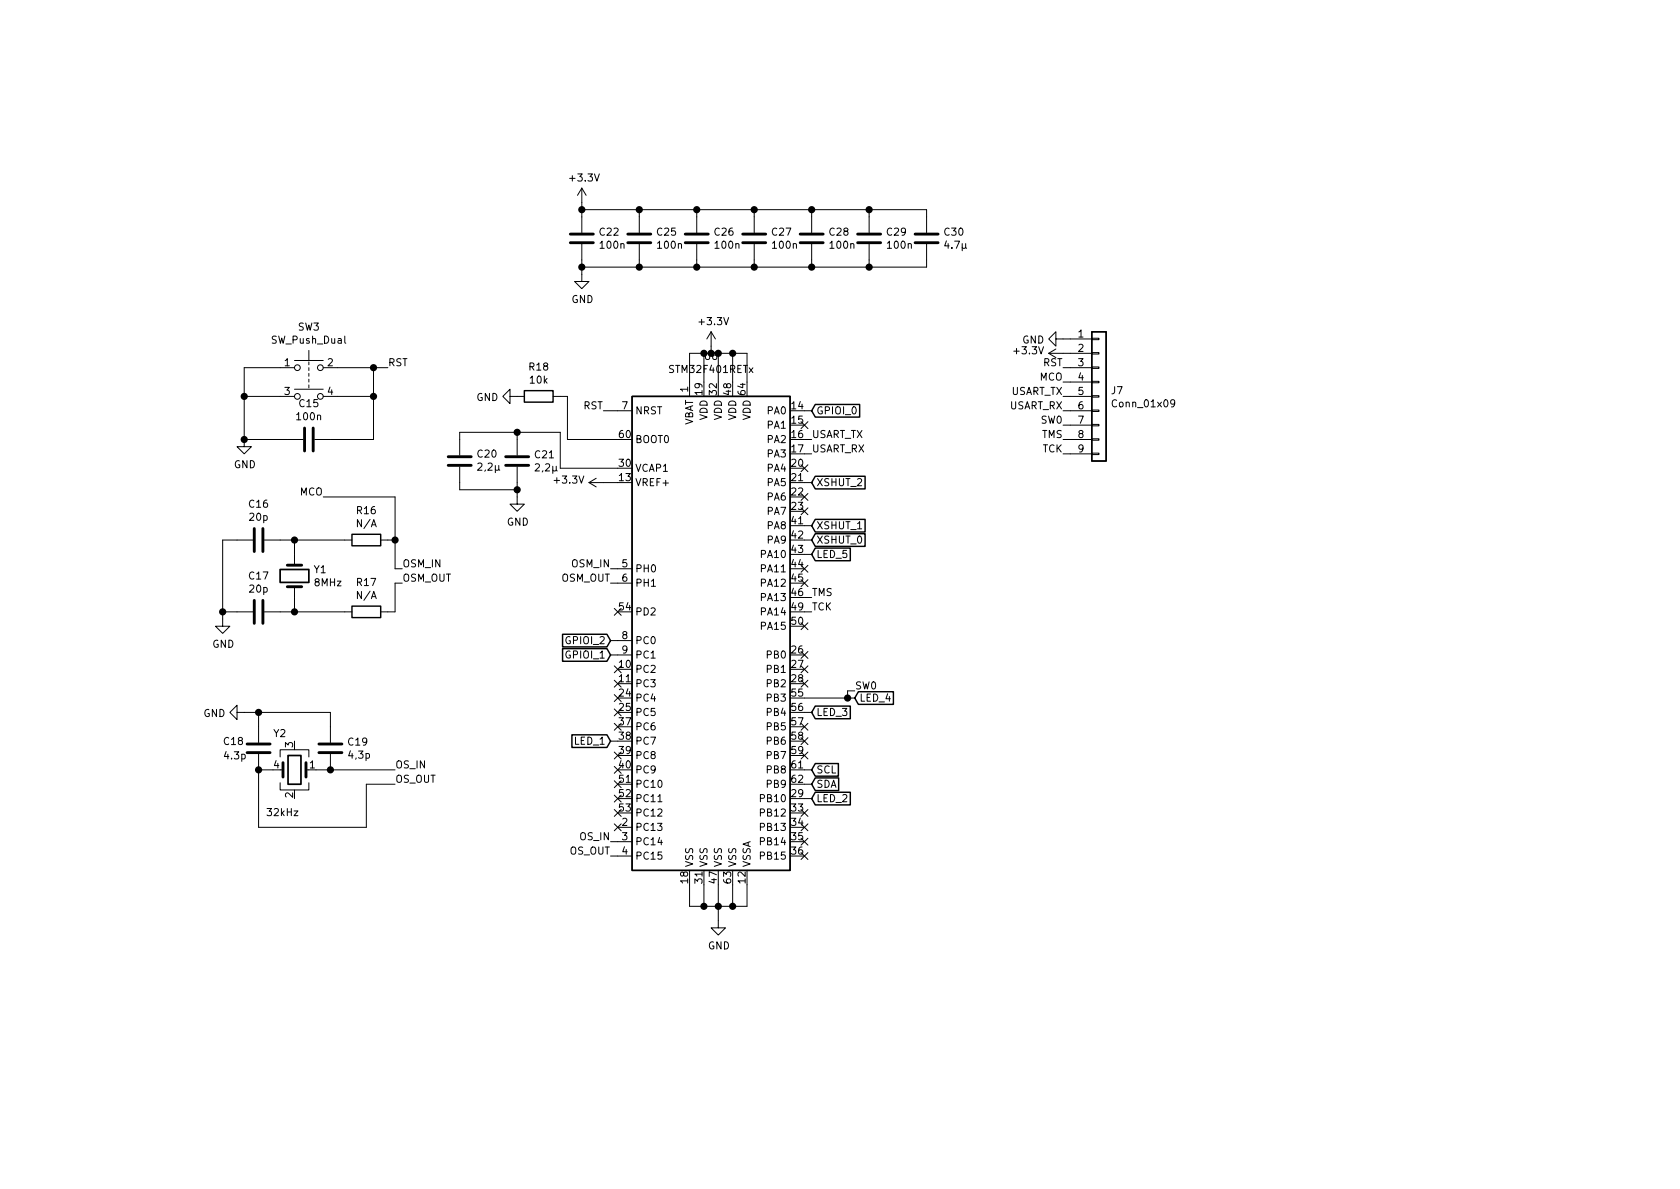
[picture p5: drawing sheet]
EESchema Schematic File Version 4
EELAYER 30 0
EELAYER END
$Descr A4 11693 8268
encoding utf-8
Sheet 5 5
Title ""
Date ""
Rev ""
Comp ""
Comment1 ""
Comment2 ""
Comment3 ""
Comment4 ""
$EndDescr
$Comp
L MCU_ST_STM32F4:STM32F401RETx U6
U 1 1
P 5000 4350
F 0 "U6" H 4950 6231 50  0000 C CNN
F 1 "STM32F401RETx" H 4950 6140 50  0000 C CNN
F 2 "Package_QFP:LQFP-64_10x10mm_P0.5mm" H 4400 2650 50  0001 R CNN
F 3 "http://www.st.com/st-web-ui/static/active/en/resource/technical/document/datasheet/DM00102166.pdf" H 5000 4350 50  0001 C CNN
	1    5000 4350
	1    0    0    -1  
$EndComp
$Comp
L power:GND #PWR0163
U 1 1
P 5000 6400
F 0 "#PWR0163" H 5000 6150 50  0001 C CNN
F 1 "GND" H 5005 6227 50  0000 C CNN
F 2 "" H 5000 6400 50  0001 C CNN
F 3 "" H 5000 6400 50  0001 C CNN
	1    5000 6400
	1    0    0    -1  
$EndComp
Wire Wire Line
	5200 6150 5200 6300
Wire Wire Line
	5200 6300 5100 6300
Wire Wire Line
	5000 6300 5000 6400
Wire Wire Line
	5100 6150 5100 6300
Connection ~ 5100 6300
Wire Wire Line
	5100 6300 5000 6300
Wire Wire Line
	5000 6150 5000 6300
Connection ~ 5000 6300
Wire Wire Line
	4900 6150 4900 6300
Wire Wire Line
	4900 6300 5000 6300
Wire Wire Line
	4800 6150 4800 6300
Wire Wire Line
	4800 6300 4900 6300
Connection ~ 4900 6300
Text GLabel 5650 5450 2    50   Input ~ 0
SDA
Text GLabel 5650 5350 2    50   Input ~ 0
SCL
Wire Wire Line
	5650 5350 5600 5350
Wire Wire Line
	5600 5450 5650 5450
$Comp
L Switch:SW_Push_Dual SW3
U 1 1
P 2150 2550
F 0 "SW3" H 2150 2835 50  0000 C CNN
F 1 "SW_Push_Dual" H 2150 2744 50  0000 C CNN
F 2 "" H 2150 2750 50  0001 C CNN
F 3 "~" H 2150 2750 50  0001 C CNN
	1    2150 2550
	1    0    0    -1  
$EndComp
Wire Wire Line
	2350 2550 2600 2550
Wire Wire Line
	2350 2750 2600 2750
Wire Wire Line
	1950 2550 1700 2550
Wire Wire Line
	1950 2750 1700 2750
$Comp
L Device:C C15
U 1 1
P 2150 3050
F 0 "C15" V 1898 3050 50  0000 C CNN
F 1 "100n" V 1989 3050 50  0000 C CNN
F 2 "Capacitor_SMD:C_0805_2012Metric_Pad1.18x1.45mm_HandSolder" H 2188 2900 50  0001 C CNN
F 3 "~" H 2150 3050 50  0001 C CNN
	1    2150 3050
	0    1    1    0   
$EndComp
Wire Wire Line
	1700 2550 1700 2750
Wire Wire Line
	1700 2750 1700 3050
Wire Wire Line
	1700 3050 2000 3050
Connection ~ 1700 2750
Wire Wire Line
	2300 3050 2600 3050
Wire Wire Line
	2600 3050 2600 2750
Wire Wire Line
	2600 2750 2600 2550
Connection ~ 2600 2750
Wire Wire Line
	2600 2550 2700 2550
Connection ~ 2600 2550
Text Label 2700 2550 0    50   ~ 0
RST
$Comp
L power:GND #PWR0164
U 1 1
P 1700 3050
F 0 "#PWR0164" H 1700 2800 50  0001 C CNN
F 1 "GND" H 1705 2877 50  0000 C CNN
F 2 "" H 1700 3050 50  0001 C CNN
F 3 "" H 1700 3050 50  0001 C CNN
	1    1700 3050
	1    0    0    -1  
$EndComp
Connection ~ 1700 3050
Wire Wire Line
	4300 2850 4200 2850
Text Label 4200 2850 2    50   ~ 0
RST
$Comp
L Device:Crystal Y1
U 1 1
P 2050 4000
F 0 "Y1" V 2004 4131 50  0000 L CNN
F 1 "8MHz" V 2095 4131 50  0000 L CNN
F 2 "" H 2050 4000 50  0001 C CNN
F 3 "~" H 2050 4000 50  0001 C CNN
	1    2050 4000
	0    1    1    0   
$EndComp
$Comp
L Device:C C16
U 1 1
P 1800 3750
F 0 "C16" V 1548 3750 50  0000 C CNN
F 1 "20p" V 1639 3750 50  0000 C CNN
F 2 "Capacitor_SMD:C_0805_2012Metric_Pad1.18x1.45mm_HandSolder" H 1838 3600 50  0001 C CNN
F 3 "~" H 1800 3750 50  0001 C CNN
	1    1800 3750
	0    1    1    0   
$EndComp
$Comp
L Device:C C17
U 1 1
P 1800 4250
F 0 "C17" V 1548 4250 50  0000 C CNN
F 1 "20p" V 1639 4250 50  0000 C CNN
F 2 "Capacitor_SMD:C_0805_2012Metric_Pad1.18x1.45mm_HandSolder" H 1838 4100 50  0001 C CNN
F 3 "~" H 1800 4250 50  0001 C CNN
	1    1800 4250
	0    1    1    0   
$EndComp
Wire Wire Line
	1950 3750 2050 3750
Wire Wire Line
	2050 3750 2050 3850
Wire Wire Line
	2050 4150 2050 4250
Wire Wire Line
	2050 4250 1950 4250
$Comp
L power:GND #PWR0165
U 1 1
P 1550 4300
F 0 "#PWR0165" H 1550 4050 50  0001 C CNN
F 1 "GND" H 1555 4127 50  0000 C CNN
F 2 "" H 1550 4300 50  0001 C CNN
F 3 "" H 1550 4300 50  0001 C CNN
	1    1550 4300
	1    0    0    -1  
$EndComp
Wire Wire Line
	1650 4250 1550 4250
Wire Wire Line
	1550 4250 1550 4300
Wire Wire Line
	1650 3750 1550 3750
Wire Wire Line
	1550 3750 1550 4250
Connection ~ 1550 4250
$Comp
L Device:R R16
U 1 1
P 2550 3750
F 0 "R16" V 2343 3750 50  0000 C CNN
F 1 "N/A" V 2434 3750 50  0000 C CNN
F 2 "Resistor_SMD:R_0603_1608Metric_Pad0.98x0.95mm_HandSolder" V 2480 3750 50  0001 C CNN
F 3 "~" H 2550 3750 50  0001 C CNN
	1    2550 3750
	0    1    1    0   
$EndComp
$Comp
L Device:R R17
U 1 1
P 2550 4250
F 0 "R17" V 2343 4250 50  0000 C CNN
F 1 "N/A" V 2434 4250 50  0000 C CNN
F 2 "Resistor_SMD:R_0603_1608Metric_Pad0.98x0.95mm_HandSolder" V 2480 4250 50  0001 C CNN
F 3 "~" H 2550 4250 50  0001 C CNN
	1    2550 4250
	0    1    1    0   
$EndComp
Wire Wire Line
	2400 3750 2050 3750
Connection ~ 2050 3750
Wire Wire Line
	2400 4250 2050 4250
Connection ~ 2050 4250
Wire Wire Line
	2700 4250 2750 4250
Wire Wire Line
	2750 4250 2750 4050
Wire Wire Line
	2750 3950 2750 3750
Wire Wire Line
	2750 3750 2700 3750
Wire Wire Line
	7450 2350 7400 2350
$Comp
L power:GND #PWR0170
U 1 1
P 7400 2350
F 0 "#PWR0170" H 7400 2100 50  0001 C CNN
F 1 "GND" V 7405 2222 50  0000 R CNN
F 2 "" H 7400 2350 50  0001 C CNN
F 3 "" H 7400 2350 50  0001 C CNN
	1    7400 2350
	0    1    1    0   
$EndComp
$Comp
L power:+3.3V #PWR0171
U 1 1
P 7400 2450
F 0 "#PWR0171" H 7400 2300 50  0001 C CNN
F 1 "+3.3V" V 7415 2578 50  0000 L CNN
F 2 "" H 7400 2450 50  0001 C CNN
F 3 "" H 7400 2450 50  0001 C CNN
	1    7400 2450
	0    -1   -1   0   
$EndComp
Wire Wire Line
	7400 2450 7450 2450
Wire Wire Line
	7450 2550 7400 2550
Wire Wire Line
	7450 2650 7400 2650
Wire Wire Line
	7450 2750 7400 2750
Wire Wire Line
	7450 2850 7400 2850
Wire Wire Line
	7450 2950 7400 2950
Wire Wire Line
	7450 3050 7400 3050
Text Label 7400 2550 2    50   ~ 0
RST
Text Label 7400 2650 2    50   ~ 0
MCO
Text Label 7400 2950 2    50   ~ 0
SW0
$Comp
L Connector_Generic:Conn_01x09 J7
U 1 1
P 7650 2750
F 0 "J7" H 7730 2792 50  0000 L CNN
F 1 "Conn_01x09" H 7730 2701 50  0000 L CNN
F 2 "Connector_PinHeader_2.54mm:PinHeader_1x09_P2.54mm_Vertical" H 7650 2750 50  0001 C CNN
F 3 "~" H 7650 2750 50  0001 C CNN
	1    7650 2750
	1    0    0    -1  
$EndComp
Wire Wire Line
	7450 3150 7400 3150
Text Label 7400 3050 2    50   ~ 0
TMS
Text Label 7400 3150 2    50   ~ 0
TCK
Text Label 2250 3450 2    50   ~ 0
MCO
Wire Wire Line
	2250 3450 2750 3450
Wire Wire Line
	2750 3450 2750 3750
Connection ~ 2750 3750
Text Label 5950 4800 0    50   ~ 0
SW0
Wire Wire Line
	5600 4150 5650 4150
Wire Wire Line
	5600 4250 5650 4250
Text Label 5650 4150 0    50   ~ 0
TMS
Text Label 5650 4250 0    50   ~ 0
TCK
Wire Wire Line
	5600 3050 5650 3050
Wire Wire Line
	5600 3150 5650 3150
Text Label 5650 3050 0    50   ~ 0
USART_TX
Text Label 5650 3150 0    50   ~ 0
USART_RX
Wire Wire Line
	2750 5450 2550 5450
Wire Wire Line
	2550 5450 2550 5750
Wire Wire Line
	2550 5750 1800 5750
Wire Wire Line
	1800 5750 1800 5350
$Comp
L Device:C C19
U 1 1
P 2300 5200
F 0 "C19" H 2415 5246 50  0000 L CNN
F 1 "4,3p" H 2415 5155 50  0000 L CNN
F 2 "Capacitor_SMD:C_0805_2012Metric_Pad1.18x1.45mm_HandSolder" H 2338 5050 50  0001 C CNN
F 3 "~" H 2300 5200 50  0001 C CNN
	1    2300 5200
	1    0    0    -1  
$EndComp
Connection ~ 2300 5350
Wire Wire Line
	2300 5350 2750 5350
$Comp
L Device:C C18
U 1 1
P 1800 5200
F 0 "C18" H 1550 5250 50  0000 L CNN
F 1 "4.3p" H 1550 5150 50  0000 L CNN
F 2 "Capacitor_SMD:C_0805_2012Metric_Pad1.18x1.45mm_HandSolder" H 1838 5050 50  0001 C CNN
F 3 "~" H 1800 5200 50  0001 C CNN
	1    1800 5200
	1    0    0    -1  
$EndComp
Connection ~ 1800 5350
$Comp
L power:GND #PWR0172
U 1 1
P 1700 4950
F 0 "#PWR0172" H 1700 4700 50  0001 C CNN
F 1 "GND" V 1705 4822 50  0000 R CNN
F 2 "" H 1700 4950 50  0001 C CNN
F 3 "" H 1700 4950 50  0001 C CNN
	1    1700 4950
	0    1    1    0   
$EndComp
Wire Wire Line
	1700 4950 1800 4950
Wire Wire Line
	1800 4950 1800 5050
Wire Wire Line
	1800 4950 2300 4950
Wire Wire Line
	2300 4950 2300 5050
Connection ~ 1800 4950
Text Label 7400 2750 2    50   ~ 0
USART_TX
Text Label 7400 2850 2    50   ~ 0
USART_RX
Text GLabel 4250 5150 0    50   Input ~ 0
LED_1
Text GLabel 5650 5550 2    50   Input ~ 0
LED_2
Wire Wire Line
	5650 5550 5600 5550
Text GLabel 5650 4950 2    50   Input ~ 0
LED_3
Text GLabel 5950 4850 2    50   Input ~ 0
LED_4
Wire Wire Line
	5950 4800 5900 4800
Wire Wire Line
	5900 4800 5900 4850
Wire Wire Line
	5600 4850 5900 4850
Wire Wire Line
	5950 4850 5900 4850
Connection ~ 5900 4850
Wire Wire Line
	5650 4950 5600 4950
Text GLabel 5650 3850 2    50   Input ~ 0
LED_5
Wire Wire Line
	5650 3850 5600 3850
Text GLabel 5650 3750 2    50   Input ~ 0
XSHUT_0
Wire Wire Line
	5650 3750 5600 3750
Text GLabel 5650 3650 2    50   Input ~ 0
XSHUT_1
Text GLabel 5650 3350 2    50   Input ~ 0
XSHUT_2
Wire Wire Line
	5650 3350 5600 3350
Wire Wire Line
	5600 3650 5650 3650
Text GLabel 5650 2850 2    50   Input ~ 0
GPIOI_0
Wire Wire Line
	5650 2850 5600 2850
Text GLabel 4250 4550 0    50   Input ~ 0
GPIOI_1
Wire Wire Line
	4250 4550 4300 4550
Text GLabel 4250 4450 0    50   Input ~ 0
GPIOI_2
Wire Wire Line
	4250 4450 4300 4450
NoConn ~ 5600 5250
NoConn ~ 5600 5150
NoConn ~ 5600 5050
NoConn ~ 5600 4750
NoConn ~ 5600 4650
NoConn ~ 5600 4550
NoConn ~ 5600 4350
NoConn ~ 5600 4050
NoConn ~ 5600 3950
NoConn ~ 5600 3550
NoConn ~ 5600 3450
NoConn ~ 5600 3250
NoConn ~ 5600 2950
NoConn ~ 4300 4250
NoConn ~ 4300 4650
NoConn ~ 4300 4750
NoConn ~ 4300 4850
NoConn ~ 4300 4950
NoConn ~ 4300 5050
NoConn ~ 4300 5250
NoConn ~ 4300 5350
NoConn ~ 4300 5450
NoConn ~ 4300 5550
NoConn ~ 4300 5650
NoConn ~ 4300 5750
NoConn ~ 5600 5950
NoConn ~ 5600 5850
NoConn ~ 5600 5750
NoConn ~ 5600 5650
$Comp
L Device:R R18
U 1 1
P 3750 2750
F 0 "R18" V 3543 2750 50  0000 C CNN
F 1 "10k" V 3634 2750 50  0000 C CNN
F 2 "Resistor_SMD:R_0805_2012Metric_Pad1.20x1.40mm_HandSolder" V 3680 2750 50  0001 C CNN
F 3 "~" H 3750 2750 50  0001 C CNN
	1    3750 2750
	0    1    1    0   
$EndComp
Wire Wire Line
	4300 3050 3950 3050
$Comp
L power:GND #PWR0173
U 1 1
P 3600 2750
F 0 "#PWR0173" H 3600 2500 50  0001 C CNN
F 1 "GND" V 3605 2622 50  0000 R CNN
F 2 "" H 3600 2750 50  0001 C CNN
F 3 "" H 3600 2750 50  0001 C CNN
	1    3600 2750
	0    1    1    0   
$EndComp
Wire Wire Line
	4250 5150 4300 5150
$Comp
L Device:C C22
U 1 1
P 4050 1650
F 0 "C22" H 4165 1696 50  0000 L CNN
F 1 "100n" H 4165 1605 50  0000 L CNN
F 2 "Capacitor_SMD:C_0805_2012Metric_Pad1.18x1.45mm_HandSolder" H 4088 1500 50  0001 C CNN
F 3 "~" H 4050 1650 50  0001 C CNN
	1    4050 1650
	1    0    0    -1  
$EndComp
$Comp
L power:GND #PWR0162
U 1 1
P 4050 1900
F 0 "#PWR0162" H 4050 1650 50  0001 C CNN
F 1 "GND" H 4055 1727 50  0000 C CNN
F 2 "" H 4050 1900 50  0001 C CNN
F 3 "" H 4050 1900 50  0001 C CNN
	1    4050 1900
	1    0    0    -1  
$EndComp
$Comp
L power:+3.3V #PWR0166
U 1 1
P 4050 1400
F 0 "#PWR0166" H 4050 1250 50  0001 C CNN
F 1 "+3.3V" H 4065 1573 50  0000 C CNN
F 2 "" H 4050 1400 50  0001 C CNN
F 3 "" H 4050 1400 50  0001 C CNN
	1    4050 1400
	1    0    0    -1  
$EndComp
$Comp
L Device:C C25
U 1 1
P 4450 1650
F 0 "C25" H 4565 1696 50  0000 L CNN
F 1 "100n" H 4565 1605 50  0000 L CNN
F 2 "Capacitor_SMD:C_0805_2012Metric_Pad1.18x1.45mm_HandSolder" H 4488 1500 50  0001 C CNN
F 3 "~" H 4450 1650 50  0001 C CNN
	1    4450 1650
	1    0    0    -1  
$EndComp
$Comp
L Device:C C26
U 1 1
P 4850 1650
F 0 "C26" H 4965 1696 50  0000 L CNN
F 1 "100n" H 4965 1605 50  0000 L CNN
F 2 "Capacitor_SMD:C_0805_2012Metric_Pad1.18x1.45mm_HandSolder" H 4888 1500 50  0001 C CNN
F 3 "~" H 4850 1650 50  0001 C CNN
	1    4850 1650
	1    0    0    -1  
$EndComp
$Comp
L Device:C C27
U 1 1
P 5250 1650
F 0 "C27" H 5365 1696 50  0000 L CNN
F 1 "100n" H 5365 1605 50  0000 L CNN
F 2 "Capacitor_SMD:C_0805_2012Metric_Pad1.18x1.45mm_HandSolder" H 5288 1500 50  0001 C CNN
F 3 "~" H 5250 1650 50  0001 C CNN
	1    5250 1650
	1    0    0    -1  
$EndComp
Wire Wire Line
	4450 1800 4450 1850
Wire Wire Line
	4850 1800 4850 1850
Wire Wire Line
	5250 1800 5250 1850
Wire Wire Line
	4450 1500 4450 1450
Wire Wire Line
	4850 1500 4850 1450
Wire Wire Line
	5250 1500 5250 1450
Wire Wire Line
	4050 1800 4050 1850
Wire Wire Line
	4050 1400 4050 1450
Wire Wire Line
	4050 1850 4450 1850
Connection ~ 4050 1850
Wire Wire Line
	4050 1850 4050 1900
Wire Wire Line
	4450 1850 4850 1850
Connection ~ 4450 1850
Wire Wire Line
	4450 1450 4850 1450
Connection ~ 4450 1450
Wire Wire Line
	4050 1450 4450 1450
Connection ~ 4050 1450
Wire Wire Line
	4050 1450 4050 1500
Wire Wire Line
	4850 1450 5250 1450
Connection ~ 4850 1450
Wire Wire Line
	4850 1850 5250 1850
Connection ~ 4850 1850
$Comp
L power:+3.3V #PWR0167
U 1 1
P 4200 3350
F 0 "#PWR0167" H 4200 3200 50  0001 C CNN
F 1 "+3.3V" V 4215 3478 50  0000 L CNN
F 2 "" H 4200 3350 50  0001 C CNN
F 3 "" H 4200 3350 50  0001 C CNN
	1    4200 3350
	0    -1   -1   0   
$EndComp
Wire Wire Line
	4300 3950 4250 3950
Wire Wire Line
	4300 4050 4250 4050
Text Label 2800 3950 0    50   ~ 0
OSM_IN
Text Label 2800 4050 0    50   ~ 0
OSM_OUT
Text Label 4250 3950 2    50   ~ 0
OSM_IN
Text Label 4250 4050 2    50   ~ 0
OSM_OUT
$Comp
L Device:C C20
U 1 1
P 3200 3200
F 0 "C20" H 3085 3154 50  0000 R CNN
F 1 "2,2µ" H 3085 3245 50  0000 R CNN
F 2 "Capacitor_SMD:C_0805_2012Metric_Pad1.18x1.45mm_HandSolder" H 3238 3050 50  0001 C CNN
F 3 "~" H 3200 3200 50  0001 C CNN
	1    3200 3200
	-1   0    0    1   
$EndComp
Wire Wire Line
	2200 5350 2300 5350
Wire Wire Line
	1800 5350 1900 5350
$Comp
L Device:Crystal_GND23 Y2
U 1 1
P 2050 5350
F 0 "Y2" H 2200 5100 50  0000 R CNN
F 1 "32kHz" H 2250 5650 50  0000 R CNN
F 2 "" H 2050 5350 50  0001 C CNN
F 3 "~" H 2050 5350 50  0001 C CNN
	1    2050 5350
	-1   0    0    1   
$EndComp
Wire Wire Line
	2750 4050 2800 4050
Wire Wire Line
	2750 3950 2800 3950
Text Label 2750 5350 0    50   ~ 0
OS_IN
Text Label 2750 5450 0    50   ~ 0
OS_OUT
Text Label 4250 5850 2    50   ~ 0
OS_IN
Text Label 4250 5950 2    50   ~ 0
OS_OUT
Wire Wire Line
	4250 5950 4300 5950
Wire Wire Line
	4300 5850 4250 5850
$Comp
L Device:C C21
U 1 1
P 3600 3200
F 0 "C21" H 3715 3246 50  0000 L CNN
F 1 "2,2µ" H 3715 3155 50  0000 L CNN
F 2 "Capacitor_SMD:C_0805_2012Metric_Pad1.18x1.45mm_HandSolder" H 3638 3050 50  0001 C CNN
F 3 "~" H 3600 3200 50  0001 C CNN
	1    3600 3200
	1    0    0    -1  
$EndComp
Wire Wire Line
	3950 3050 3950 2750
Wire Wire Line
	3950 2750 3900 2750
$Comp
L power:GND #PWR0168
U 1 1
P 3600 3450
F 0 "#PWR0168" H 3600 3200 50  0001 C CNN
F 1 "GND" H 3605 3277 50  0000 C CNN
F 2 "" H 3600 3450 50  0001 C CNN
F 3 "" H 3600 3450 50  0001 C CNN
	1    3600 3450
	1    0    0    -1  
$EndComp
Wire Wire Line
	3200 3350 3200 3400
Wire Wire Line
	3200 3400 3600 3400
Wire Wire Line
	3600 3400 3600 3350
Wire Wire Line
	3900 3250 3900 3000
Wire Wire Line
	3200 3000 3200 3050
Wire Wire Line
	3600 3050 3600 3000
Connection ~ 3600 3000
Wire Wire Line
	3600 3000 3200 3000
Wire Wire Line
	3900 3250 4300 3250
Wire Wire Line
	3900 3000 3600 3000
Wire Wire Line
	3600 3450 3600 3400
Connection ~ 3600 3400
Wire Wire Line
	4200 3350 4300 3350
$Comp
L Device:C C28
U 1 1
P 5650 1650
F 0 "C28" H 5765 1696 50  0000 L CNN
F 1 "100n" H 5765 1605 50  0000 L CNN
F 2 "Capacitor_SMD:C_0805_2012Metric_Pad1.18x1.45mm_HandSolder" H 5688 1500 50  0001 C CNN
F 3 "~" H 5650 1650 50  0001 C CNN
	1    5650 1650
	1    0    0    -1  
$EndComp
$Comp
L Device:C C29
U 1 1
P 6050 1650
F 0 "C29" H 6165 1696 50  0000 L CNN
F 1 "100n" H 6165 1605 50  0000 L CNN
F 2 "Capacitor_SMD:C_0805_2012Metric_Pad1.18x1.45mm_HandSolder" H 6088 1500 50  0001 C CNN
F 3 "~" H 6050 1650 50  0001 C CNN
	1    6050 1650
	1    0    0    -1  
$EndComp
$Comp
L Device:C C30
U 1 1
P 6450 1650
F 0 "C30" H 6565 1696 50  0000 L CNN
F 1 "4.7µ" H 6565 1605 50  0000 L CNN
F 2 "" H 6488 1500 50  0001 C CNN
F 3 "~" H 6450 1650 50  0001 C CNN
	1    6450 1650
	1    0    0    -1  
$EndComp
Wire Wire Line
	5650 1500 5650 1450
Wire Wire Line
	5650 1450 5250 1450
Connection ~ 5250 1450
Wire Wire Line
	6050 1500 6050 1450
Wire Wire Line
	6050 1450 5650 1450
Connection ~ 5650 1450
Wire Wire Line
	6450 1500 6450 1450
Wire Wire Line
	6450 1450 6050 1450
Connection ~ 6050 1450
Wire Wire Line
	6450 1800 6450 1850
Wire Wire Line
	6450 1850 6050 1850
Wire Wire Line
	6050 1850 6050 1800
Wire Wire Line
	6050 1850 5650 1850
Wire Wire Line
	5650 1850 5650 1800
Connection ~ 6050 1850
Wire Wire Line
	5650 1850 5250 1850
Connection ~ 5650 1850
Connection ~ 5250 1850
$Comp
L power:+3.3V #PWR0169
U 1 1
P 4950 2400
F 0 "#PWR0169" H 4950 2250 50  0001 C CNN
F 1 "+3.3V" H 4965 2573 50  0000 C CNN
F 2 "" H 4950 2400 50  0001 C CNN
F 3 "" H 4950 2400 50  0001 C CNN
	1    4950 2400
	1    0    0    -1  
$EndComp
Wire Wire Line
	4950 2400 4950 2450
Wire Wire Line
	4950 2450 4900 2450
Wire Wire Line
	4800 2450 4800 2650
Wire Wire Line
	4900 2650 4900 2450
Connection ~ 4900 2450
Wire Wire Line
	4900 2450 4800 2450
Wire Wire Line
	5000 2650 5000 2450
Wire Wire Line
	5000 2450 4950 2450
Connection ~ 4950 2450
Wire Wire Line
	5100 2650 5100 2450
Wire Wire Line
	5100 2450 5000 2450
Connection ~ 5000 2450
Wire Wire Line
	5200 2650 5200 2450
Wire Wire Line
	5200 2450 5100 2450
Connection ~ 5100 2450
$EndSCHEMATC
